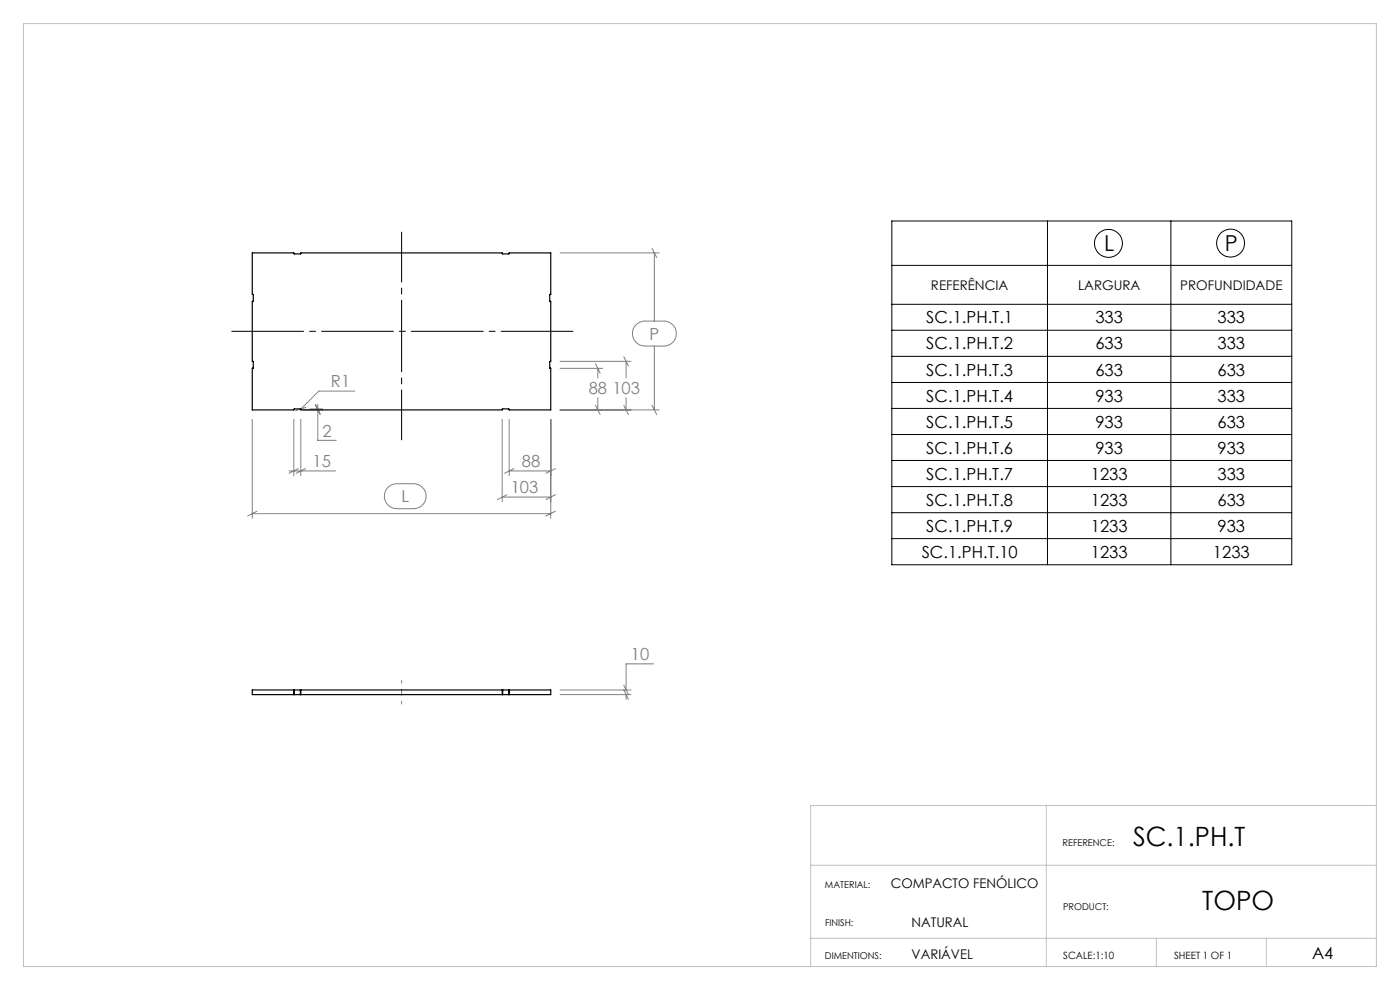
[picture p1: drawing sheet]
<svg xmlns="http://www.w3.org/2000/svg" width="297mm" height="210mm" viewBox="0 0 297 210" stroke-linecap="round" stroke-linejoin="round" font-family="sans-serif">
<g fill="none" stroke="#000" stroke-width=".21">
<path d="M189.2 46.9h84.8v72.9h-84.8zM189.2 56.3h84.8M222.2 46.9v72.9M248.4 46.9v72.9M189.2 64.5h84.8M189.2 70.1h84.8M189.2 75.6h84.8M189.2 81.1h84.8M189.2 86.6h84.8M189.2 92.2h84.8M189.2 97.7h84.8M189.2 103.2h84.8"/>
<path d="M189.2 108.8h84.8M189.2 114.3h84.8"/>
<circle cx="235.2" cy="51.6" r="2.96"/>
<circle cx="261" cy="51.6" r="2.97"/>
</g>
<g fill="none" stroke="#808080" stroke-width=".21">
<path d="M118.8 53.6h21M138.3 52.7l1 1.9M138.8 53.6v14.5M118.8 78.1h9M118.8 76.7h15M126.3 77.1l1 2.1M126.8 78.1v2.1M132.3 75.7l1 1.9M132.8 76.7v3.5M134.9 68.9a2.57 2.57 0 0 1 1.9-.8h4.1a2.65 2.65 0 0 1 2.6 2.7 2.65 2.65 0 0 1-2.6 2.6h-4.1a2.64 2.64 0 0 1-2.4-1.6 2.64 2.64 0 0 1 .5-2.9zM138.8 73.4v13.6M53.5 89v21"/>
<path d="M61.3 99.9h9.9M62.3 89v11.9M63.3 99.4l-2 1M63.8 89v11.9M64.3 87h4.1M64.8 99.4l-2 1M64.9 86.4l-2.2 .7M65.7 86.7h2.7M66.9 85.8l1 2M66.9 86l1 1.9M67.4 87v6.4h3.9M67.4 85.8v.9"/>
<path d="M75.2 83h-7.6l-3.9 3.8M106.5 89v17.5M108 89v11.9M108 99.9h8.8M109 99.4l-2 1M116.8 89v21M117.8 99.4l-2 1M118.8 87h21M126.3 86l1 1.9M126.8 84.4v2.6M132.3 86l1 1.9M132.8 84.4v2.6"/>
<path d="M138.3 86l1 1.9M53.5 109h63.3M54.5 108.4l-2 1.1M82.3 103.4a2.57 2.57 0 0 1 1.9-.8h3.6a2.65 2.65 0 0 1 2.6 2.7 2.65 2.65 0 0 1-2.6 2.6h-3.6a2.65 2.65 0 0 1-2.5-1.6 2.65 2.65 0 0 1 .6-2.9zM106.5 105.4h10.3M107.5 104.9l-2 1.1M117.8 108.4l-2 1.1M117.8 104.9l-2 1.1M118.8 146.4h15M118.8 147.3h15M132.3 145.3l1 2M132.3 146.4l1 1.9"/>
<path d="M132.8 147.3v1M138.7 140.8h-5.9v5.6"/>
</g>
<path d="M85.2 93.3v-44.1" fill="none" stroke="#000" stroke-width=".21" stroke-dasharray="15.2 1.3 1.3 1.3" stroke-dashoffset="4.6"/>
<path d="M48 70.3h74.7" fill="none" stroke="#000" stroke-width=".21" stroke-dasharray="15.2 1.3 1.3 1.3" stroke-dashoffset="-1.2"/>
<path d="M85.2 144.3v5" fill="none" stroke="#808080" stroke-width=".21" stroke-dasharray="15.2 1.3 1.3 1.3" stroke-dashoffset="14.6"/>
<path d="M5 5h287v200h-287zM222 170.9v34.1M292 170.9h-120v34.1M172 199h120M172 183.5h120M245.3 199v6M268.6 199v6" fill="none" stroke="#c0c0c0" stroke-width=".21"/>
<g fill="none" stroke="#000" stroke-width=".25">
<path d="M53.5 53.6h8.8l.1 .3h1.3l.1-.3h42.7l.1 .3h1.3l.1-.3h8.8v8.8l-.2 .1v1.4l.2 .1v12.7h-.2v1.4h.2v8.9h-8.8l-.1-.3h-1.3l-.1 .3h-42.7v-.3h-1.4l-.1 .3h-8.8v-8.9h.2v-1.4h-.2v-12.7l.2-.1v-1.4l-.2-.1zM62.3 146.4h.1M62.3 147.3h.1M62.3 146.4v.9M62.3 146.4h-8.8v.9h8.8M62.4 146.4h1.3M62.4 147.3h1.3M62.4 146.4v.9M63.7 146.4h.1M63.7 147.3h.1M63.7 146.4v.9M63.8 146.4v.9"/>
<path d="M63.8 146.4h42.7M63.8 147.3h42.7M106.5 146.4h.1M106.5 147.3h.1M106.5 146.4v.9M106.6 146.4h1.3M106.6 147.3h1.3M106.6 146.4v.9M107.9 146.4h.1M107.9 147.3h.1M107.9 146.4v.9M108 146.4v.9"/>
<path d="M108 146.4h8.8v.9h-8.8"/>
</g>
<g font-size="5.6">
<text x="240.4" y="179.5">SC.1.PH.T</text>
<text x="255" y="193">TOPO</text>
</g>
<g font-size="4.7">
<text x="234.2" y="53.3">L</text>
<text x="259.8" y="53.3">P</text>
</g>
<g font-size="3.5">
<text x="196.5" y="68.6">SC.1.PH.T.1</text>
<text x="232.4" y="68.6">333</text>
<text x="258.3" y="68.6">333</text>
<text x="196.5" y="74.1">SC.1.PH.T.2</text>
<text x="232.4" y="74.1">633</text>
<text x="258.3" y="74.1">333</text>
<text x="196.5" y="79.7">SC.1.PH.T.3</text>
<text x="232.4" y="79.7">633</text>
<text x="258.3" y="79.7">633</text>
<text x="196.5" y="85.2">SC.1.PH.T.4</text>
<text x="232.4" y="85.2">933</text>
<text x="258.3" y="85.2">333</text>
<text x="196.5" y="90.7">SC.1.PH.T.5</text>
<text x="232.4" y="90.7">933</text>
<text x="258.3" y="90.7">633</text>
<text x="196.5" y="96.2">SC.1.PH.T.6</text>
<text x="196.5" y="101.8">SC.1.PH.T.7</text>
<text x="231.4" y="101.8">1233</text>
<text x="232.4" y="96.2">933</text>
<text x="258.3" y="96.2">933</text>
<text x="258.3" y="101.8">333</text>
<text x="196.5" y="107.3">SC.1.PH.T.8</text>
<text x="231.4" y="107.3">1233</text>
<text x="258.3" y="107.3">633</text>
<text x="196.5" y="112.8">SC.1.PH.T.9</text>
<text x="231.4" y="112.8">1233</text>
<text x="258.3" y="112.8">933</text>
<text x="195.5" y="118.3">SC.1.PH.T.10</text>
<text x="231.4" y="118.3">1233</text>
<text x="257.3" y="118.3">1233</text>
<text x="278.3" y="203.5">A4</text>
</g>
<g font-size="3.5" fill="#808080">
<text x="137.8" y="72.1">P</text>
<text x="70.2" y="82.2">R1</text>
<text x="124.9" y="83.6">88</text>
<text x="129.9" y="83.6">103</text>
<text x="68.4" y="92.6">2</text>
<text x="66.3" y="99.1">15</text>
<text x="110.7" y="99.1">88</text>
<text x="85.2" y="106.6">L</text>
<text x="108.3" y="104.7">103</text>
<text x="133.8" y="140">10</text>
</g>
<g font-size="2.8">
<text x="197.5" y="61.5">REFERÊNCIA</text>
<text x="228.7" y="61.5">LARGURA</text>
<text x="250.4" y="61.5">PROFUNDIDADE</text>
<text x="189" y="188.4">COMPACTO FENÓLICO</text>
<text x="193.4" y="196.5">NATURAL</text>
<text x="193.4" y="203.5">VARIÁVEL</text>
</g>
<g font-size="2.1">
<text x="225.6" y="203.4">SCALE:1:10</text>
<text x="249.1" y="203.4">SHEET 1 OF 1</text>
</g>
<g font-size="2">
<text x="225.4" y="179.5">REFERENCE:</text>
<text x="175" y="188.4">MATERIAL:</text>
<text x="175" y="196.5">FINISH:</text>
<text x="225.5" y="193">PRODUCT:</text>
<text x="175" y="203.4">DIMENTIONS:</text>
</g>
</svg>
